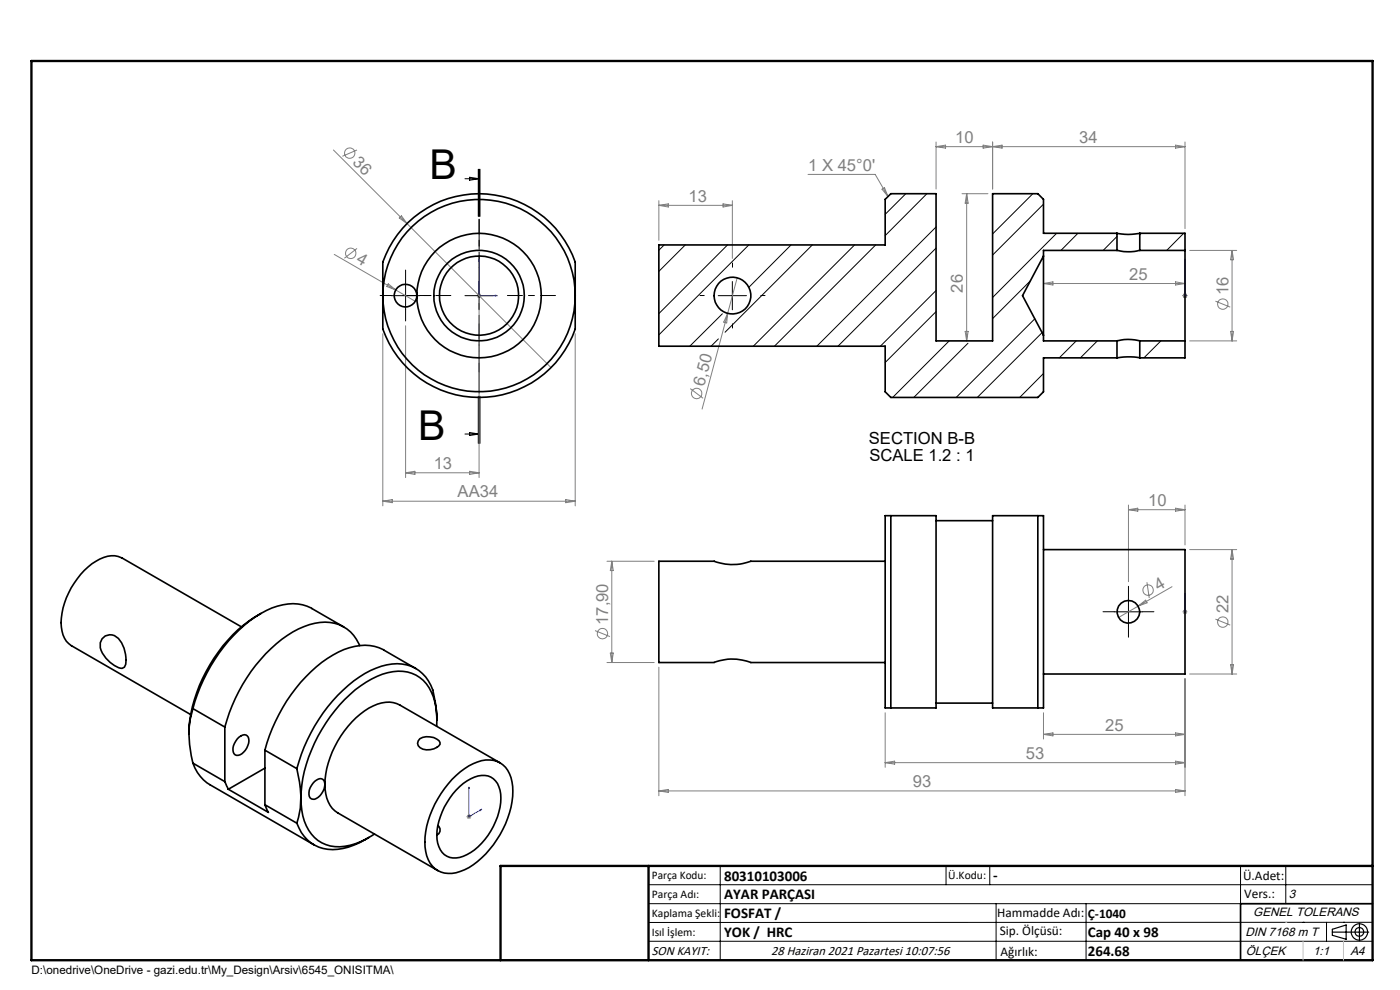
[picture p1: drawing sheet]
<svg xmlns="http://www.w3.org/2000/svg" width="297mm" height="210mm" viewBox="0 0 297 210" stroke-linecap="round" stroke-linejoin="round" font-family="sans-serif">
<g fill="none" stroke="#808080" stroke-width=".21">
<path d="M70.7 31.8l15.7 15.6M75.7 31.8l-3.1 1.4M171.4 37h14.3l2.7 4.7M198.6 30.1v10M198.6 31.1l2-.3v.6zM208.6 30.8v.6l4-.6v.6zM210.6 30.1v10M249.4 30.8l2 .3-2 .3zM251.4 30.1v18.4M251.4 31.1h-52.8M70.9 54l13.1 7.5M75.7 52.7l-2.6 2.1"/>
<path d="M84.7 46.2l.5-.4 1.2 1.6zM86.4 47.4l30.5 30.6M139.8 42.6v8.4M139.8 43.6h15.6M139.8 43.6l2-.4v.7zM153.4 43.2l2 .4-2 .3zM155.4 42.6v12.2M156.4 58.9l-7.5 27.9M187.1 40.1l.5-.3 .8 1.9zM204.1 41.1h5.5M205.1 41.1v31.2M205.1 41.1l.3 2h-.6z"/>
<path d="M249.4 59.8l2 .3-2 .4zM252.4 53.1h10M261.4 53.1v19.2M261.4 53.1l.3 2h-.6zM81.2 70.8v36.5M82.4 60.2l1.6 1.3-1.9-.7zM84 61.5l4.1 2.4M86 69.1v32.2M101.1 62.7h1M101.6 63.7v37.6M101.6 62.2v1M102 62.4l-.7 .7"/>
<path d="M122 70.8v36.5M154.4 66.5l-.2 2-.7-.2zM204.8 70.3h.6l-.3 2zM221.4 60.1h30M221.4 60.1l2-.3v.7zM250.9 62.7h1M251 62.4l.7 .7M251.4 62.2v1M251.7 62.4l-.7 .7M252.4 72.3h10M257.8 63.9l3.2 1.2M261.1 70.3h.6l-.3 2z"/>
<path d="M99.6 100l2 .3-2 .3zM146.4 82.4l2.8 2.1M81.2 106.3h40.8M81.2 106.3l2-.3v.6zM86 100.3h15.6M86 100.3l2-.3v.6zM120 106l2 .3-2 .3zM128.8 119.1h10M129.8 119.1v21.4M129.8 119.1l.3 1.9h-.6zM239.4 107.1v16.3M239.4 108.1h12"/>
<path d="M239.4 108.1l2-.3v.6zM249.4 107.8l2 .3-2 .3zM251.4 107.1v8.5M252.4 116.6h10M261.4 116.6v26.4M261.4 116.6l.3 2h-.6zM126.2 133.8l3.2 1.2M129.5 138.5h.6l-.3 2zM241.4 128.6l-4.1 2.4M241.4 128.6l1.6-1.3 .3 .6zM243.3 123.5l.5 3.4M248.6 124.5l-7.2 4.1"/>
<path d="M250.9 129.8h1M251 129.4l.7 .7M251.4 129.3v1M251.7 129.4l-.7 .7M257.8 131.3l3.2 1.3M128.8 140.5h10M139.8 141.5v27.3M187.8 151.2v11.6M221.4 155.8l2-.3v.6zM221.4 151.2v5.6M221.4 155.8h30M249.4 155.5l2 .3-2 .3z"/>
<path d="M251.4 144v24.8M252.4 143h10M261.1 141h.6l-.3 2zM99 173.2h1M99.1 172.9l.7 .7M99.5 172.7v1M99.8 172.9l-.7 .7M139.8 167.8l2-.3v.6zM139.8 167.8h111.6M187.8 161.8h63.6M187.8 161.8l2-.3v.6zM249.4 161.5l2 .3-2 .3z"/>
<path d="M249.4 167.5l2 .3-2 .3z"/>
<circle cx="74.2" cy="32.5" r="1.1"/>
<circle cx="74.4" cy="53.7" r="1.1"/>
<circle cx="259.4" cy="64.5" r="1.12"/>
<circle cx="147.8" cy="83.5" r="1.09"/>
<circle cx="127.8" cy="134.4" r="1.1"/>
<circle cx="243.6" cy="125.2" r="1.1"/>
<circle cx="259.4" cy="132" r="1.12"/>
</g>
<g fill="none" stroke="#000" stroke-width=".25">
<path d="M282.6 197.7h7.8M282.6 197.1l3-.9v3l-3-.8zM288.4 195.8v3.8M106.2 203.7h185"/>
<circle cx="288.4" cy="197.7" r="1.74"/>
<circle cx="288.4" cy="197.7" r=".93"/>
</g>
<g fill="none" stroke="#00f" stroke-width=".21">
<path d="M101.6 55l.1 .4h-.2zM101.6 55v7.7h3.9M251.4 55v.4v-.4M251.4 55v7.7M105.1 62.6l.4 .1-.4 .1zM251.4 62.6v.2zM251.4 62.7h.1M251.4 125.9v.4v-.4M251.4 129.7v.2zM251.4 129.8h.1M251.4 125.9v3.9M99.5 167v6.2l2.7-1.5"/>
<path d="M99.5 167l.1 .2-.2 .1zM101.9 171.8l.3-.1-.3 .2z"/>
</g>
<path d="M86 59.7v-2.4M155.4 56.7v-.9M83 62.7h-2.4M86 65.7v2.4M89 62.7h2.4M149.4 62.7h-.9M155.4 68.7v.9M161.4 62.7h.9M236.4 129.8h-2.4M239.4 126.8v-2.4M239.4 132.8v2.4M242.4 129.8h2.4" fill="none" stroke="#000" stroke-width=".21" stroke-dasharray="15.2 1.3 1.3 1.3"/>
<path d="M101.6 56.7v-10.2M95.6 62.7h-10.2M101.6 68.7v10.2M107.6 62.7h10.2" fill="none" stroke="#000" stroke-width=".21" stroke-dasharray="15.2 1.3 1.3 1.3" stroke-dashoffset="12"/>
<path d="M101.6 35.9v58.2" fill="none" stroke="#000" stroke-width=".21" stroke-dasharray="6.3 1.3 1.3 1.3" stroke-dashoffset="-.5"/>
<g fill="none" stroke="#000" stroke-width=".21">
<path d="M98.6 37.9h3M99.6 37.6l2 .3-2 .3zM101.5 35.9v10M101.6 35.9v10M101.8 35.9v10M86 59.7v6M101.6 59.7v6M155.4 59.7v6M83 62.7h6M98.6 62.7h6M152.4 62.7h6M98.6 92.1h3"/>
<path d="M99.6 91.7l2 .4-2 .3zM101.5 84.1v10M101.6 84.1v10M101.8 84.1v10zM236.4 129.8h6M239.4 126.8v6M137.6 187.7h153.6M137.6 191.7h153.6M137.6 199.7h153.6M152.8 183.7v20M200.7 183.7v4M210 183.7v4"/>
<path d="M211.3 191.7v12M230.4 191.7v12M263.2 183.7v20M272.8 183.7v8M276.4 195.6h.1M281.4 195.6v4.1M285 195.6h.1M291.2 195.6l-153.6 .1"/>
</g>
<path d="M291.2 191.7h-28v12" fill="none" stroke="#000" stroke-width=".35"/>
<path d="M6.7 12.9h284.5v190.8h-284.5zM137.6 183.7v20M291.2 183.7h-185v20" fill="none" stroke="#000" stroke-width=".5"/>
<path d="M276.4 199.7v4M285 199.7v4" fill="none" stroke="#c0c0c0" stroke-width=".21"/>
<path d="M272.8 195.6h.1" fill="none" stroke="#c0c0c0" stroke-width=".25"/>
<g fill="#00f">
<path d="M105.1 62.6l.4 .1-.4 .1zM101.6 55l.1 .4h-.2z"/>
<path d="M251.4 125.9v.4zM251.4 129.7v.2z"/>
<path d="M101.9 171.8l.3-.1-.3 .2zM99.5 167l.1 .2-.2 .1z"/>
<path d="M251.4 62.6v.2zM251.4 55v.4zM251.4 62.6v.2zM251.4 55v.4z"/>
</g>
<g fill="none" stroke="#000" stroke-width=".35">
<path d="M221.4 54.3v16.8M221.4 54.3l-4.5 8.4 4.5 8.4M237 53.1a10.4 10.4 0 0 0 4.8 0M237 49.5a11.9 11.9 0 0 0 4.8 0M237 53.1h-15.6v1.2M237 49.5h-15.6v-7.2l-1.2-1.2h-9.6v31.2h-12v-31.2h-9.6l-1.2 1.2v9.7h-48v21.4h48v9.7l1.2 1.2h31.2l1.2-1.2v-7.2h15.6M237 49.5v3.6M241.8 53.1h9.6M241.8 49.5v3.6M241.8 49.5h9.6v3.6M251.4 53.1v19.2M81.2 62.7v-7.1a21.6 21.6 0 0 1 20.4-14.5 21.6 21.6 0 0 1 20.4 14.5v7.1"/>
<path d="M81.2 62.7a20.4 20.4 0 0 1 20.4-20.4 20.4 20.4 0 0 1 20.4 20.4M81.2 62.7a20.4 20.4 0 0 0 20.4 20.4 20.4 20.4 0 0 0 20.4-20.4M81.2 62.7v7.1a21.6 21.6 0 0 0 20.4 14.5 21.6 21.6 0 0 0 20.4-14.5v-7.1M221.4 71.1v1.2h15.6M237 72.3a9.3 9.3 0 0 1 4.8 0M237 75.9a13.7 13.7 0 0 1 4.8 0M237 72.3v3.6M241.8 72.3h9.6M241.8 72.3v3.6M251.4 72.3v3.6h-9.6M187.8 119.1h-28.5a10.9 10.9 0 0 1-7.8 0h-11.7v21.4h11.7M189 109.4v40.8"/>
<path d="M189 109.4h9.6v40.8h-9.6M189 109.4h-1.2v40.8h1.2M198.6 110.4h12M220.2 109.4v40.8M220.2 109.4h-9.6v40.8h9.6M220.2 109.4h1.2v40.8h-1.2M221.4 116.6h30v26.4h-30M21.7 135.5a2.42 2.42 0 0 1 4.1 .8 7.6 7.6 0 0 1 .9 4.6l-.3 .6a1.74 1.74 0 0 1-2.1-.3 5.3 5.3 0 0 1-3-4.9zM51.2 133l-25.3-14.6a5.3 5.3 0 0 0-5.5 .7 16.3 16.3 0 0 0-7.4 13.9 4.9 4.9 0 0 0 2.2 4l25.3 14.6M55.4 130.1a31.4 31.4 0 0 0-14.6 19.8 22.7 22.7 0 0 0-.7 5.7M72.9 133l-6.8-3.9a9 9 0 0 0-7.3-.5 26.5 26.5 0 0 0-13.2 11.3l-1.7 2.9-1.4 2.9-1.6 4.6M76.3 136.9a7.9 7.9 0 0 0-9.5-4.7 22.2 22.2 0 0 0-11.5 7.7 36.3 36.3 0 0 0-7.6 14.3"/>
<path d="M40.1 155.6l.1 2.3 .7 4M40.9 150.3a16.8 16.8 0 0 0-.8 5.3M40.9 150.3l6.8 3.9M47.7 154.2v11.6M50.3 156.7a1.55 1.55 0 0 1 2.2-.6 2.91 2.91 0 0 1-1.2 3.8 1.13 1.13 0 0 1-1.5 .2 1.13 1.13 0 0 1-.4-1.4l.3-1zM56.2 159.1l6.8 3.9M56.2 159.1v11.6M88.2 141.8l-6.8-3.9a9.4 9.4 0 0 0-8.4-.1 29.5 29.5 0 0 0-13.8 13.8l-.8 1.5a32.5 32.5 0 0 0-2.2 6M89.1 156.7a3.7 3.7 0 0 1 4 .4l.2 .4a1.52 1.52 0 0 1-1.3 1.3 2.98 2.98 0 0 1-3.3-.6l-.1-.5 .1-.5zM92.7 152.7a22.7 22.7 0 0 0-1.3-7.3 7.8 7.8 0 0 0-9.3-4.4 22.4 22.4 0 0 0-11.5 7.7 36.8 36.8 0 0 0-7.6 14.3M92.7 152.7a10.8 10.8 0 0 0-3.7-9 8.5 8.5 0 0 0-7.9-.7 27.2 27.2 0 0 0-13.6 13.2 29.6 29.6 0 0 0-3.7 13.1M92.7 152.7l-.1 1.3"/>
<path d="M151.5 140.5a10.7 10.7 0 0 1 7.8 0h28.5M198.6 149.1h12M40.9 161.9a8.5 8.5 0 0 0 3.7 4.6l22 12.7M40.9 161.9l6.8 3.9M47.7 165.8l.7 1.6M48.4 167.4l8.5 4.9-.7-1.6M56.2 170.7l6.8 3.9M56.2 162.9l-7.8 4.5M63 163a26.1 26.1 0 0 1 .8 6.3M63 174.6a8 8 0 0 0 9.8 5.4 17.2 17.2 0 0 0 5.4-2.3M63.8 169.3a10.9 10.9 0 0 0 3.7 9 8.5 8.5 0 0 0 7.9 .7l2.3-1 1.7-1.1M63.8 169.3l-.1 2.1-.7 3.2"/>
<path d="M66.7 165.8a1.22 1.22 0 0 1 2.1-.2 3.2 3.2 0 0 1-2.4 3.9 1.32 1.32 0 0 1-.8-1.9l.5-1zM68.9 166.4a6.6 6.6 0 0 0 2.7 6l21.3 12.3M92.9 175.1a1.15 1.15 0 0 1-.2 2.1M95.9 165.3a12.3 12.3 0 0 1 7.1-4.1 5 5 0 0 1 5.6 4.7 18.7 18.7 0 0 1-4.7 14.3 13.1 13.1 0 0 1-8 5.1 5 5 0 0 1-5.6-4.7 18.7 18.7 0 0 1 4.8-14.3zM96.8 167.6a8.3 8.3 0 0 1 6.1-3.1 3.9 3.9 0 0 1 3.3 3.9 14.6 14.6 0 0 1-7.1 12.9 4 4 0 0 1-5.7-1 8.6 8.6 0 0 1 0-7.1 17.1 17.1 0 0 1 3.4-5.6zM106.1 161.8l-21.3-12.2a6.6 6.6 0 0 0-6.6 .6 20.6 20.6 0 0 0-9.3 16.2"/>
<circle cx="86" cy="62.7" r="2.4"/>
<circle cx="101.6" cy="62.7" r="9.6"/>
<circle cx="101.6" cy="62.7" r="13.2"/>
<circle cx="101.6" cy="62.7" r="8.4"/>
<circle cx="155.4" cy="62.7" r="3.9"/>
<circle cx="239.4" cy="129.8" r="2.41"/>
</g>
<g fill="none" stroke="#000" stroke-width=".21">
<path d="M140.9 52l-1.1 1.1M145.4 52l-5.6 5.6M154.3 52l-14.5 14.5M158.9 52l-19.1 19M167.8 52l-8.9 9M172.3 52l-18.5 18.5M181.3 52l-21.5 21.4M185.8 52l-21.5 21.4M192.2 41.1l-4.4 4.4M196.6 41.1l-8.8 8.9M198.6 48.1l-25.3 25.3M198.6 52.6l-20.8 20.8"/>
<path d="M218.5 59.6l-7.9 8M219.1 41.1l-8.5 8.5M221.4 43.3l-10.8 10.8M224.2 49.5l-13.6 13.6M228.7 49.5l-3.6 3.6M237 50.2l-3 2.9M242.1 49.5l-.3 .3M251.1 49.5l-3.6 3.6M152.4 71.9l-1.6 1.5M153.2 66.6l-6.9 6.8M198.6 61.6l-11.8 11.8M198.6 66.1l-10.8 10.8"/>
<path d="M201.4 72.3l-12 12M205.4 72.8l-11.5 11.5M219.5 67.6l-16.7 16.7M221.1 70.5l-13.8 13.8M221.4 79.2l-5.1 5.1M228.3 72.3l-3.6 3.6M232.8 72.3l-3.6 3.6M246.3 72.3l-3.6 3.6"/>
</g>
<g font-size="8.7">
<text x="91.1" y="38">B</text>
<text x="88.7" y="93.2">B</text>
</g>
<g font-size="3.5" fill="#808080">
<text x="74.7" y="34.6" transform="rotate(45 74.7 34.6)">36</text>
<text x="202.6" y="30.3">10</text>
<text x="229" y="30.3">34</text>
<text x="171.4" y="36.2">1 X 45°0'</text>
<text x="146.1" y="42.8">13</text>
<text x="75.4" y="55.7" transform="rotate(30 75.4 55.7)">4</text>
<text x="239.6" y="59.3">25</text>
<text x="204.3" y="62.1" transform="rotate(-90 204.3 62.1)">26</text>
<text x="260.6" y="62.7" transform="rotate(-90 260.6 62.7)">16</text>
<text x="149.4" y="82" transform="rotate(-75 149.4 82)">6,50</text>
<text x="92" y="99.5">13</text>
<text x="97.1" y="105.5">AA34</text>
<text x="243.6" y="107.3">10</text>
<text x="245.7" y="125.3" transform="rotate(-30 245.7 125.3)">4</text>
<text x="260.6" y="130.1" transform="rotate(-90 260.6 130.1)">22</text>
<text x="129" y="132.6" transform="rotate(-90 129 132.6)">17,90</text>
<text x="234.4" y="155">25</text>
<text x="217.6" y="161">53</text>
<text x="193.6" y="167">93</text>
</g>
<g font-size="3.5">
<text x="184.3" y="94.2">SECTION B-B</text>
<text x="184.4" y="97.7">SCALE 1.2 : 1</text>
</g>
<g font-size="3.2">
<text x="153.6" y="186.8">80310103006</text>
<text x="153.6" y="190.8">AYAR PARÇASI</text>
<text x="210.7" y="186.6">-</text>
<text x="153.6" y="194.8">FOSFAT /</text>
<text x="153.6" y="198.8">YOK / HRC</text>
<text x="230.8" y="198.7">Cap 40 x 98</text>
<text x="230.8" y="202.8">264.68</text>
</g>
<g font-size="2.8">
<text x="263.7" y="186.7">Ü.Adet:</text>
<text x="263.9" y="190.5">Vers.:</text>
<text x="211.5" y="194.5">Hammadde Adı:</text>
<text x="230.8" y="194.7">Ç-1040</text>
<text x="138.3" y="202.6">SON KAYIT:</text>
<text x="163.6" y="202.6">28 Haziran 2021 Pazartesi 10:07:56</text>
<text x="212.1" y="198.4">Sip. Ölçüsü:</text>
<text x="212.2" y="202.7">Ağırlık:</text>
</g>
<g font-size="2.6">
<text x="273.4" y="190.4">3</text>
<text x="265.9" y="194.4">GENEL TOLERANS</text>
<text x="264.2" y="198.5">DIN 7168 m T</text>
<text x="264.3" y="202.6">ÖLÇEK</text>
<text x="278.5" y="202.6">1:1</text>
<text x="286.5" y="202.6">A4</text>
</g>
<g font-size="2.5">
<text x="138.3" y="186.4">Parça Kodu:</text>
<text x="138.3" y="190.5">Parça Adı:</text>
<text x="201.2" y="186.5">Ü.Kodu:</text>
<text x="138.3" y="194.5">Kaplama Şekli:</text>
<text x="138.3" y="198.6">Isıl İşlem:</text>
<text x="6.7" y="206.7">D:\onedrive\OneDrive - gazi.edu.tr\My_Design\Arsiv\6545_ONISITMA\</text>
</g>
</svg>
